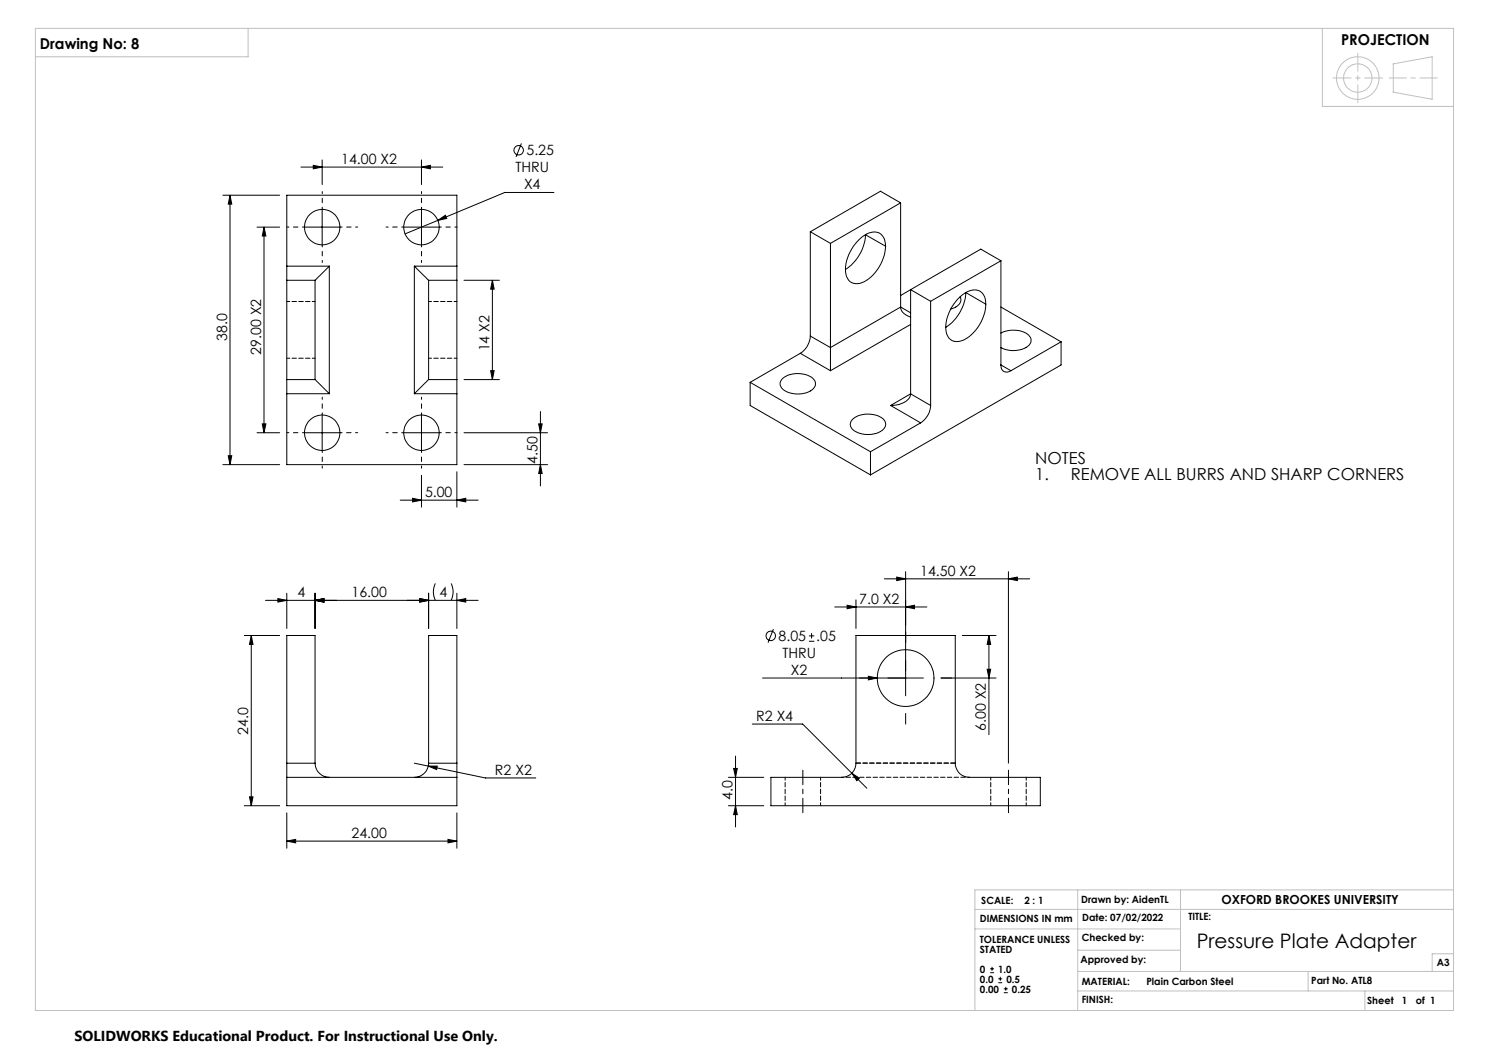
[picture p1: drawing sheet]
<svg xmlns="http://www.w3.org/2000/svg" width="420mm" height="297mm" viewBox="0 0 420 297" stroke-linecap="round" stroke-linejoin="round" font-family="sans-serif">
<g fill="none" stroke="#000" stroke-width=".28">
<path d="M62.9 55.1h16M64.9 55.1l.5 2.5h-1zM64.9 55.1v76M84.9 47.1h40M88.4 46.6l2.5 .5-2.5 .5zM90.9 45.1v7M90.9 59.1v10M118.9 47.1l2.5-.5v1zM118.9 45.1v7M118.9 59.1v10M147.1 40.5l-1.5 3.8M156.2 54.3h-13.8l-18.9 7.9"/>
<path d="M254 57.2l-5.6-3.3-19.8 11.5M254 57.2l-19.8 11.4M254 57.2v29.4M72.5 64.1h6.4M74.5 64.1l.5 2.5h-1zM74.5 64.1v58M80.9 75.1v4M80.9 75.1v-20h48v20M80.9 79.1v28M80.9 79.1h8M80.9 75.1h12M85.9 64.1h10"/>
<path d="M88.9 79.1v28M92.9 75.1l-4 4M92.9 75.1v36M113.9 64.1h10M116.9 75.1l4 4M116.9 75.1v36M116.9 75.1h12M120.9 79.1v28M120.9 79.1h8M123.5 62.2l2.1-1.5 .4 .9zM123.5 62.2l-9.2 3.8M128.9 75.1v4"/>
<path d="M128.9 79.1v28M130.9 79.1h10M138.9 79.1l.5 2.5h-1zM138.9 79.1v28M228.6 65.4l5.6 3.2M228.6 65.4v29.4M234.2 68.6v29.4M249.8 69.5a3.4 3.4 0 0 0-4.1-4 11.3 11.3 0 0 0-6.9 8.1l-.3 2.4M249.8 69.5a11.8 11.8 0 0 1-7.3 10.4 3.1 3.1 0 0 1-4-3.2v-.7M249.8 69.5l-5.7-3.3a12.5 12.5 0 0 1-5.6 9.8M282.3 73.6l-19.8 11.4M282.3 73.6v29.3"/>
<path d="M282.3 73.6l-5.7-3.3-19.7 11.4M225.7 99.7l8.5 4.9M225.7 99.7l-14.1 8.1M228.6 94.8a6.3 6.3 0 0 1-2.9 4.9M228.6 94.8l5.6 3.2M234.2 98v6.6M254 86.6a3.5 3.5 0 0 0 2.9 2.8M254 86.6l-19.8 11.4M254 86.6l2.9 1.6M256.9 81.7l5.6 3.3M256.9 81.7v29.4M256.9 81.7l-2.9 1.7"/>
<path d="M256.9 91.5l-22.7 13.1M262.5 85v29.4M270.8 83.7a2.15 2.15 0 0 1-1.2 2.9l-1.4 .6M278.1 85.8a12.1 12.1 0 0 1-6.7 10.3 3.2 3.2 0 0 1-4.6-3v-.8M278.1 85.8a3.3 3.3 0 0 0-4.1-3.9 11.5 11.5 0 0 0-7.2 9.6v.8M278.1 85.8l-5.7-3.3a12.5 12.5 0 0 1-5.6 9.8M282.3 93.9a7.6 7.6 0 0 1 7.9 .6 2.06 2.06 0 0 1-.8 3.5 7.7 7.7 0 0 1-7.1 0M282.3 86.6l17 9.8M299.3 96.4v6.5l-53.8 31M299.3 96.4l-14.1 8.2M74 119.6h1l-.5 2.5zM80.9 107.1v4"/>
<path d="M80.9 111.1v20h48v-20M80.9 107.1h8M80.9 111.1h12M88.9 107.1l4 4M90.9 117v10.1M116.9 111.1h12M118.9 117v10.1M120.9 107.1l-4 4M120.9 107.1h8M128.9 107.1v4M130.9 107.1h10M138.4 104.6h1l-.5 2.5z"/>
<path d="M151.9 119.6h1l-.5 2.5zM152.4 116.1v21M211.6 107.8l33.9 19.6M211.6 107.8v6.6l33.9 19.5M220.8 106.7a7.3 7.3 0 0 1 8.5 .1 2.06 2.06 0 0 1-.7 3.5 7.3 7.3 0 0 1-8-.8l-.3-.4a1.83 1.83 0 0 1 .5-2.4zM240.6 118.1a7.1 7.1 0 0 1 8.9 .5 2.09 2.09 0 0 1-1.1 3.1 7.3 7.3 0 0 1-8.1-.7 1.84 1.84 0 0 1 .3-2.9zM251.2 114.4l8.5 4.9M256.9 111.1a3.9 3.9 0 0 1-3.4 3l-2.3 .3M256.9 111.1l5.6 3.3M256.9 111.1l-5.7 3.3M259.7 119.3l-14.2 8.1M262.5 114.4a6.1 6.1 0 0 1-2.8 4.9"/>
<path d="M282.3 102.9a1.71 1.71 0 0 0 .8 1.9 1.71 1.71 0 0 0 2.1-.2M282.3 102.9l2.9 1.7M62.9 131.1h16M64.4 128.5h1l-.5 2.6zM72.5 122.1h6.4M85.9 122.1h10M113.9 122.1h10M118.9 134.1v8.9M128.9 133.1v9.9M130.9 122.1h23.5M130.9 131.1h23.5M152.4 131.1l.5 2.5h-1z"/>
<path d="M245.5 127.4v6.5M112.9 141.1h22M116.4 140.5l2.5 .6-2.5 .5zM128.9 141.1l2.5-.6v1.1zM68.9 179.2h10M70.9 179.2l.5 2.5h-1zM70.9 179.2v48.1M74.9 169.3h60M78.4 168.8l2.5 .5-2.5 .5zM80.9 167.3v10M88.9 169.3l2.5-.5v1zM88.9 167.3v10"/>
<path d="M118.4 168.8l2.5 .5-2.5 .5zM120.9 167.3v10M122.8 164.6l-.6 2.2 .2 1.3 .4 1.2M127.2 164.6l.6 2.2-.1 1.3-.5 1.2M128.9 169.3l2.5-.5v1zM128.9 167.3v10M218.2 177.4l-1.6 3.9M228.2 179.3h1.5M228.9 178.6v1.5M235.4 171.2h26M238.9 170.7l2.5 .5-2.5 .5zM241.4 179.2h28.1v36.1a3.9 3.9 0 0 0 3.9 3.9h20v8.1h-75.9v-8.1h20a3.9 3.9 0 0 0 3.9-3.9z"/>
<path d="M241.4 169.2v8.1M249.4 163.3h41M252.9 162.8l2.5 .5-2.5 .5zM255.4 161.3v34.9M255.4 171.2l2.6-.5v1zM271.4 179.2h9.6M278.9 179.2l.5 2.5h-1zM278.9 179.2v28M284.4 163.3l2.5-.5v1zM284.4 161.3v54M215.1 191.2h45.4M228.2 180.9h1.5"/>
<path d="M244.9 190.7l2.5 .5-2.5 .6zM265.4 191.2h15.6M278.4 188.8h1l-.5 2.4zM80.9 215.3v3.9M80.9 215.3v-36.1h8v36.1M80.9 219.2v8.1h48v-8.1M80.9 219.2h48M80.9 215.3h8M88.9 215.3a4 4 0 0 0 4 3.9M116.9 215.3l20 4.1h14.2M120.8 216.1h2.5l-.1 1zM120.9 215.3a4 4 0 0 1-4 3.9"/>
<path d="M120.9 215.3v-36.1h8v36.1M120.9 215.3h8M128.9 215.3v3.9M205.5 219.2h9.9M206.9 216.7h1.1l-.5 2.5zM207.5 213.3v20M212.2 204.2h14.2l18.1 18.1M240.3 218.1l2.1 1.4-.7 .7zM68.9 227.3h10M70.4 224.8h1l-.5 2.5zM80.9 237.2l2.5-.5v1zM80.9 229.3v10"/>
<path d="M80.9 237.2h48M126.4 236.7l2.5 .5-2.5 .5zM128.9 229.3v10M205.5 227.3h9.9M207.5 227.3l.5 2.5h-1.1zM279.3 274.4h1.1M279.3 273.3h1.1M279.8 272.7v1.1M281.6 277.2h1.1M281.6 276.1h1.1M282.2 275.5v1.1M283.1 280h1.2"/>
<path d="M283.1 278.9h1.2M283.7 278.3v1.1"/>
<circle cx="146.3" cy="42.4" r="1.33"/>
<circle cx="90.9" cy="64.1" r="5"/>
<circle cx="118.9" cy="64.1" r="5"/>
<circle cx="90.9" cy="122.1" r="5"/>
<circle cx="118.9" cy="122.1" r="5"/>
<circle cx="217.4" cy="179.3" r="1.34"/>
<circle cx="255.4" cy="191.3" r="8"/>
</g>
<g fill="none" stroke="#c0c0c0" stroke-width=".28">
<path d="M10 8h400v277h-400zM70 8v8h-60M373 8v22h37M393 18l11-2v12l-11-2zM275 256.5h135M304 251v34M333 251v23M410 251h-135v34M275 262h58M304 274h106M304 279.5h106M304 268h29"/>
<path d="M369 274v5.5M385 279.5v5.5M410 269h-6v5"/>
<circle cx="383" cy="22" r="6"/>
<circle cx="383" cy="22" r="4"/>
</g>
<g fill="none" stroke="#000" stroke-width=".28" stroke-dasharray="15.2 1.3 1.3 1.3" stroke-dashoffset="14.6">
<path d="M90.9 59v-5M118.9 59v-5M85.9 64h-5M90.9 69v5M95.9 64h5M113.9 64h-5M118.9 69v5M123.9 64h5M90.9 117v-5M118.9 117v-5M85.9 122h-5M90.9 127v5"/>
<path d="M95.9 122h5M113.9 122h-5M118.9 127v5M123.9 122h5"/>
</g>
<path d="M226.5 229.2v-12M284.5 229.2v-12" fill="none" stroke="#000" stroke-width=".28" stroke-dasharray="15.2 1.3 1.3 1.3" stroke-dashoffset="11.1"/>
<path d="M245.5 191.2h-3M255.5 181.2v-3M265.5 191.2h3M255.5 201.2v3" fill="none" stroke="#000" stroke-width=".28" stroke-dasharray="15.2 1.3 1.3 1.3"/>
<path d="M383 15v14M390 22h-14" fill="none" stroke="#c0c0c0" stroke-width=".28" stroke-dasharray="15.2 1.3 1.3 1.3" stroke-dashoffset="10.1"/>
<path d="M391.8 22h13.6" fill="none" stroke="#c0c0c0" stroke-width=".28" stroke-dasharray="15.2 1.3 1.3 1.3" stroke-dashoffset="10.4"/>
<g fill="#000">
<path d="M70.9 179.2l.5 2.5h-1zM70.4 224.8h1l-.5 2.5zM74.5 64.1l.5 2.5h-1zM74 119.6h1l-.5 2.5zM138.9 79.1l.5 2.5h-1zM138.4 104.6h1l-.5 2.5zM64.9 55.1l.5 2.5h-1zM64.4 128.5h1l-.5 2.6zM151.9 119.6h1l-.5 2.5zM152.4 131.1l.5 2.5h-1z"/>
<path d="M118.4 168.8l2.5 .5-2.5 .5zM88.9 169.3l2.5-.5v1zM88.9 169.3l2.5-.5v1zM78.4 168.8l2.5 .5-2.5 .5zM284.4 163.3l2.5-.5v1zM252.9 162.8l2.5 .5-2.5 .5z"/>
<path d="M238.9 170.7l2.5 .5-2.5 .5zM255.4 171.2l2.6-.5v1z"/>
<path d="M278.4 188.8h1l-.5 2.4zM278.9 179.2l.5 2.5h-1zM207.5 227.3l.5 2.5h-1.1zM206.9 216.7h1.1l-.5 2.5z"/>
<path d="M80.9 237.2l2.5-.5v1zM126.4 236.7l2.5 .5-2.5 .5zM120.8 216.1l2.4 1 .1-1zM118.4 168.8l2.5 .5-2.5 .5zM128.9 169.3l2.5-.5v1zM88.4 46.6l2.5 .5-2.5 .5zM118.9 47.1l2.5-.5v1zM123.5 62.2l2.5-.6-.4-.9zM116.4 140.5l2.5 .6-2.5 .5zM128.9 141.1l2.5-.6v1.1zM244.9 190.7v1.1l2.5-.6zM240.3 218.1l1.4 2.1 .7-.7z"/>
</g>
<path d="M88.9 85h-8M128.9 85h-8M80.9 101h8M120.9 101h8M221.5 219.2v8M279.5 219.2v8M231.5 227.2v-8M289.5 227.2v-8" fill="none" stroke="#000" stroke-width=".28" stroke-dasharray="1.3 .6" stroke-dashoffset=".4"/>
<path d="M241.5 215.2h28M269.5 215.2h-28" fill="none" stroke="#000" stroke-width=".28" stroke-dasharray="1.3 .6"/>
<path d="M237.5 219.2h36" fill="none" stroke="#000" stroke-width=".28" stroke-dasharray="1.3 .6" stroke-dashoffset=".7"/>
<text font-size="5.6" x="337.6" y="267.4">Pressure Plate Adapter</text>
<g font-size="4.7">
<text x="292" y="131">NOTES</text>
<text x="292" y="135.5">1.</text>
<text x="302" y="135.5">REMOVE ALL BURRS AND SHARP CORNERS</text>
</g>
<g font-size="4.2">
<text x="11.3" y="13.8">Drawing No: 8</text>
<text x="378.3" y="12.6">PROJECTION</text>
</g>
<text font-size="4.1" x="21" y="293.7">SOLIDWORKS Educational Product. For Instructional Use Only.</text>
<g font-size="4">
<text x="96.2" y="46.2">14.00 X2</text>
<text x="148.5" y="43.8">5.25</text>
<text x="145.4" y="48.6">THRU</text>
<text x="147.8" y="53.4">X4</text>
<text x="64" y="96.1" transform="rotate(-90 64 96.1)">38.0</text>
<text x="73.6" y="100.1" transform="rotate(-90 73.6 100.1)">29.00 X2</text>
<text x="138" y="99.1" transform="rotate(-90 138 99.1)">14 X2</text>
<text x="151.6" y="130.8" transform="rotate(-90 151.6 130.8)">4.50</text>
<text x="119.9" y="140.2">5.00</text>
<text x="259.6" y="162.4">14.50 X2</text>
<text x="83.9" y="168.4">4</text>
<text x="99.1" y="168.4">16.00</text>
<text x="123.9" y="168.4">4</text>
<text x="242.4" y="170.3">7.0 X2</text>
<text x="219.6" y="180.8">8.05</text>
<text x="220.7" y="185.6">THRU</text>
<text x="230.2" y="180.8">.05</text>
<text x="223.1" y="190.4">X2</text>
<text x="213.3" y="203.3">R2 X4</text>
<text x="70" y="207.2" transform="rotate(-90 70 207.2)">24.0</text>
<text x="278.1" y="206.1" transform="rotate(-90 278.1 206.1)">6.00 X2</text>
<text x="139.6" y="218.5">R2 X2</text>
<text x="206.6" y="225.6" transform="rotate(-90 206.6 225.6)">4.0</text>
<text x="99.1" y="236.4">24.00</text>
</g>
<text font-size="3.5" x="344.5" y="255.1">OXFORD BROOKES UNIVERSITY</text>
<g font-size="2.8">
<text x="276.8" y="254.9">SCALE:</text>
<text x="288.9" y="254.9">2 : 1</text>
<text x="305" y="254.7">Drawn by: AidenTL</text>
<text x="276.4" y="259.9">DIMENSIONS IN mm</text>
<text x="305.3" y="259.8">Date: 07/02/2022</text>
<text x="335.2" y="259.6">TITLE:</text>
<text x="276.4" y="265.9">TOLERANCE UNLESS</text>
<text x="276.4" y="268.7">STATED</text>
<text x="305.1" y="265.5">Checked by:</text>
<text x="276.4" y="274.3">0</text>
<text x="281.6" y="274.3">1.0</text>
<text x="304.8" y="271.7">Approved by:</text>
<text x="405.3" y="272.6">A3</text>
<text x="276.4" y="280">0.00</text>
<text x="276.4" y="277.1">0.0</text>
<text x="283.9" y="277.1">0.5</text>
<text x="285.4" y="280">0.25</text>
<text x="305.1" y="277.8">MATERIAL:</text>
<text x="323.4" y="277.8">Plain Carbon Steel</text>
<text x="369.9" y="277.5">Part No. ATL8</text>
<text x="305.1" y="282.9">FINISH:</text>
<text x="385.6" y="283.2">Sheet</text>
<text x="395.5" y="283.2">1</text>
<text x="399.3" y="283.2">of 1</text>
</g>
</svg>
